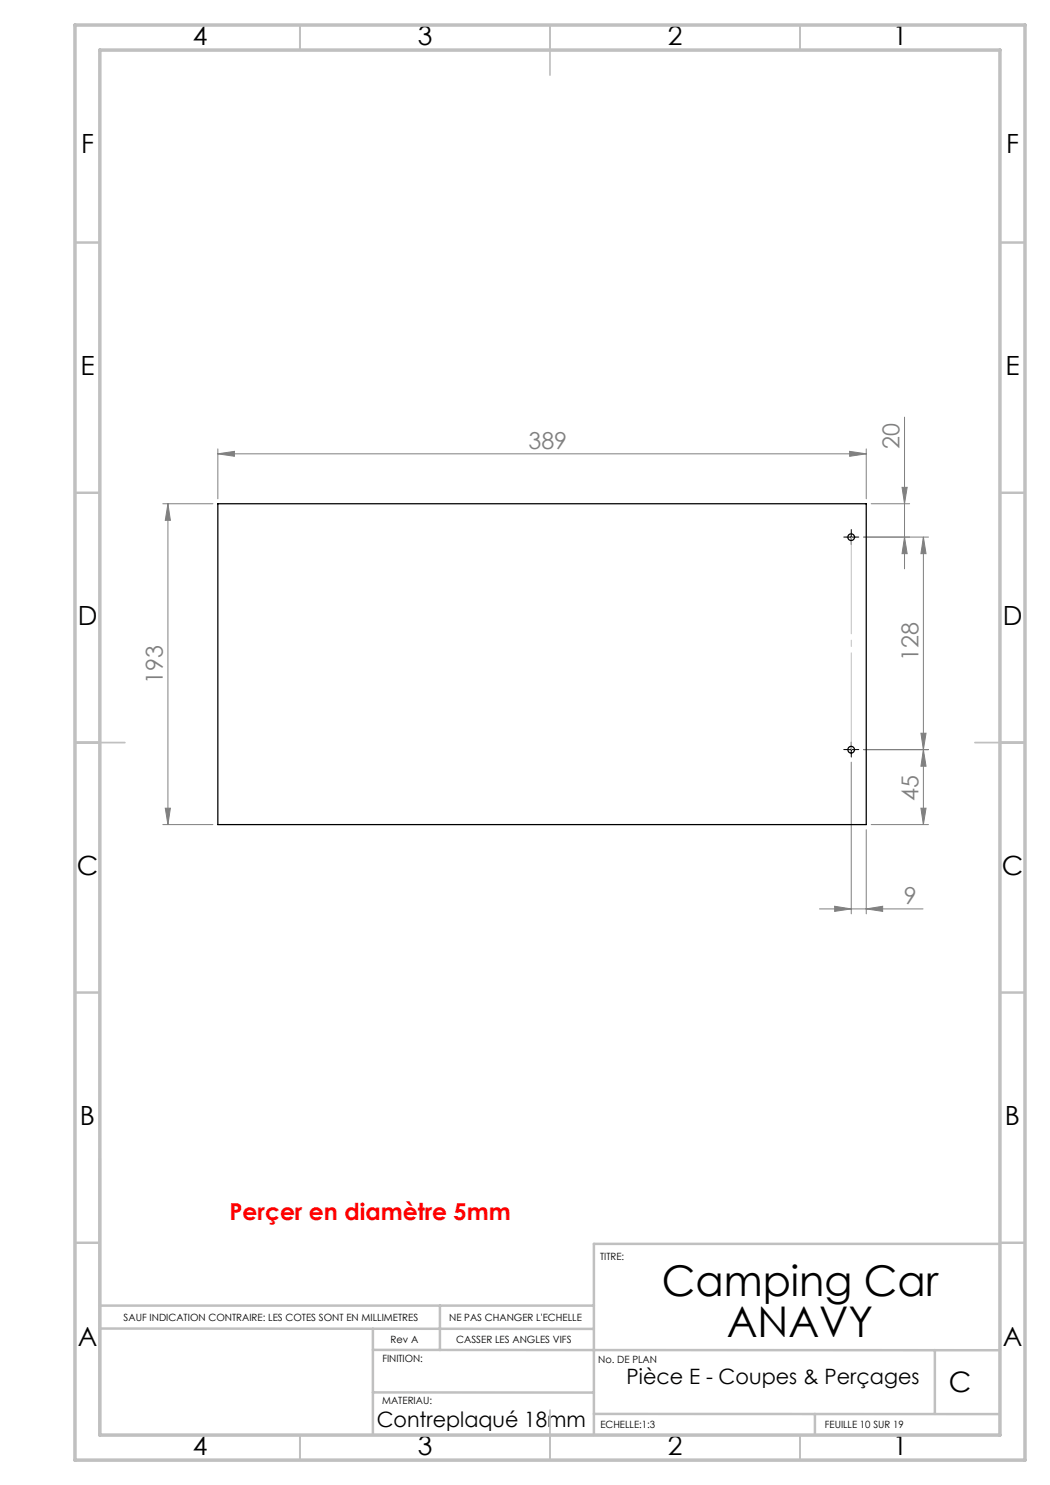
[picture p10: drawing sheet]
<svg xmlns="http://www.w3.org/2000/svg" width="210mm" height="297mm" viewBox="0 0 210 297" stroke-linecap="round" stroke-linejoin="round" font-family="sans-serif">
<g fill="none" stroke="#808080" stroke-width=".2">
<path d="M43.6 90.8l3.3-.5v1zM43.6 89.8v10M43.6 90.8h129.6M169.9 90.3l3.3 .5-3.3 .5zM173.2 89.8v10M180.4 97.5h1l-.5 3.2zM180.9 83.4v30.4M32.6 100.7h10M33.6 100.7l.5 3.4h-1zM33.6 100.7v64.2M174.2 100.7h7.7M180.9 107.4l.5 3.3h-1z"/>
<path d="M184.7 107.4l.5 3.3h-1zM184.7 107.4v57.5M185.7 107.4h-13M170.3 152.4v30.4M172.7 149.9h13M184.2 146.6h1l-.5 3.3zM184.7 149.9l.5 3.3h-1zM32.6 164.9h10M33.1 161.6h1l-.5 3.3zM173.2 165.9v16.9M174.2 164.9h11.5M184.2 161.6h1l-.5 3.3z"/>
<path d="M163.9 181.8h20.7M166.9 181.3l3.4 .5-3.4 .5zM173.2 181.8l3.3-.5v1z"/>
</g>
<path d="M169.4 107.4h-.6M170.3 106.6v-.7M170.3 108.2v.7M171.1 107.4h.7M169.4 149.9h-.6M170.3 149.1v-.7M170.3 150.7v.7M171.1 149.9h.7" fill="none" stroke="#000" stroke-width=".2" stroke-dasharray="30.5 1.3 1.3 1.3"/>
<path d="M169.4 107.4h1.7M170.3 106.6v1.7M169.4 149.9h1.7M170.3 149.1v1.7" fill="none" stroke="#000" stroke-width=".2"/>
<path d="M170.3 107.4v42.5" fill="none" stroke="#c0c0c0" stroke-width=".2" stroke-dasharray="30.5 1.3 1.3 1.3" stroke-dashoffset="11.1"/>
<g fill="none" stroke="#c0c0c0" stroke-width=".35">
<path d="M60 5v5M110 5v10M160 5v5M15 48.5h5M200 48.5h5M15 98.5h5M200 98.5h5M15 148.5h10M195 148.5h10M15 198.5h5M200 198.5h5M15 248.5h5"/>
<path d="M200 248.5h5M60 287v5M110 282v10M160 287v5"/>
</g>
<path d="M20 231.8v55.2M200 248.8h-81.2v38.2M20 261.1h98.8M20 265.7l98.8 .1M74.6 265.7v21.3M74.6 278.5h44.2M74.6 270h125.4M88 261.1v8.9M187 270v12.8M118.8 282.8h81.2M163 282.8v4.2" fill="none" stroke="#c0c0c0" stroke-width=".5"/>
<path d="M15 5h190v287h-190zM20 10h180v277h-180z" fill="none" stroke="#c0c0c0" stroke-width=".7"/>
<g fill="#808080">
<path d="M169.9 90.3l3.3 .5-3.3 .5zM43.6 90.8l3.3-.5v1z"/>
<path d="M166.9 181.3l3.4 .5-3.4 .5zM173.2 181.8l3.3-.5v1z"/>
<path d="M33.1 161.6h1l-.5 3.3zM33.6 100.7l.5 3.4h-1zM180.9 107.4l.5 3.3h-1zM180.4 97.5h1l-.5 3.2z"/>
<path d="M184.7 107.4l.5 3.3h-1zM184.2 146.6h1l-.5 3.3zM184.7 149.9l.5 3.3h-1zM184.2 161.6h1l-.5 3.3z"/>
</g>
<g fill="none" stroke="#000" stroke-width=".25">
<path d="M43.6 100.7h129.6v64.2h-129.6z"/>
<circle cx="170.2" cy="107.4" r=".67"/>
<circle cx="170.2" cy="149.9" r=".67"/>
</g>
<g font-size="8.5">
<text x="132.4" y="259.3">Camping Car</text>
<text x="145.3" y="267.4">ANAVY</text>
</g>
<text font-size="5.6" x="189.8" y="278.5">C</text>
<g font-size="5.3">
<text x="38.5" y="8.9">4</text>
<text x="83.5" y="8.9">3</text>
<text x="133.6" y="8.9">2</text>
<text x="178.6" y="8.9">1</text>
<text x="16.2" y="30.7">F</text>
<text x="201.2" y="30.7">F</text>
<text x="16.1" y="74.9">E</text>
<text x="201.1" y="74.9">E</text>
<text x="15.5" y="124.9">D</text>
<text x="200.5" y="124.9">D</text>
<text x="15.4" y="174.9">C</text>
<text x="200.4" y="174.9">C</text>
<text x="16" y="224.9">B</text>
<text x="201" y="224.9">B</text>
<text x="15.5" y="269.2">A</text>
<text x="200.5" y="269.2">A</text>
<text x="38.5" y="290.9">4</text>
<text x="83.5" y="290.9">3</text>
<text x="133.6" y="290.9">2</text>
<text x="178.6" y="290.9">1</text>
</g>
<g font-size="4.7" fill="#808080">
<text x="105.7" y="89.7">389</text>
<text x="179.9" y="89.9" transform="rotate(-90 179.9 89.9)">20</text>
<text x="32.6" y="136.7" transform="rotate(-90 32.6 136.7)">193</text>
<text x="183.7" y="132.3" transform="rotate(-90 183.7 132.3)">128</text>
<text x="183.7" y="160.1" transform="rotate(-90 183.7 160.1)">45</text>
<text x="180.7" y="180.7">9</text>
</g>
<text font-size="4.7" fill="#f00" x="45.9" y="244.1">Perçer en diamètre 5mm</text>
<g font-size="4.2">
<text x="125.3" y="276.8">Pièce E - Coupes &amp; Perçages</text>
<text x="75.4" y="285.4">Contreplaqué 18mm</text>
</g>
<g font-size="2">
<text x="120" y="251.9">TITRE:</text>
<text x="24.7" y="264.2">SAUF INDICATION CONTRAIRE: LES COTES SONT EN MILLIMETRES</text>
<text x="78.1" y="268.6">Rev A</text>
<text x="89.8" y="264.2">NE PAS CHANGER L'ECHELLE</text>
<text x="91.2" y="268.6">CASSER LES ANGLES VIFS</text>
<text x="76.5" y="272.3">FINITION:</text>
<text x="119.6" y="272.5">No. DE PLAN</text>
<text x="76.4" y="280.9">MATERIAU:</text>
<text x="120.1" y="285.6">ECHELLE:1:3</text>
<text x="165" y="285.6">FEUILLE 10 SUR 19</text>
</g>
</svg>
